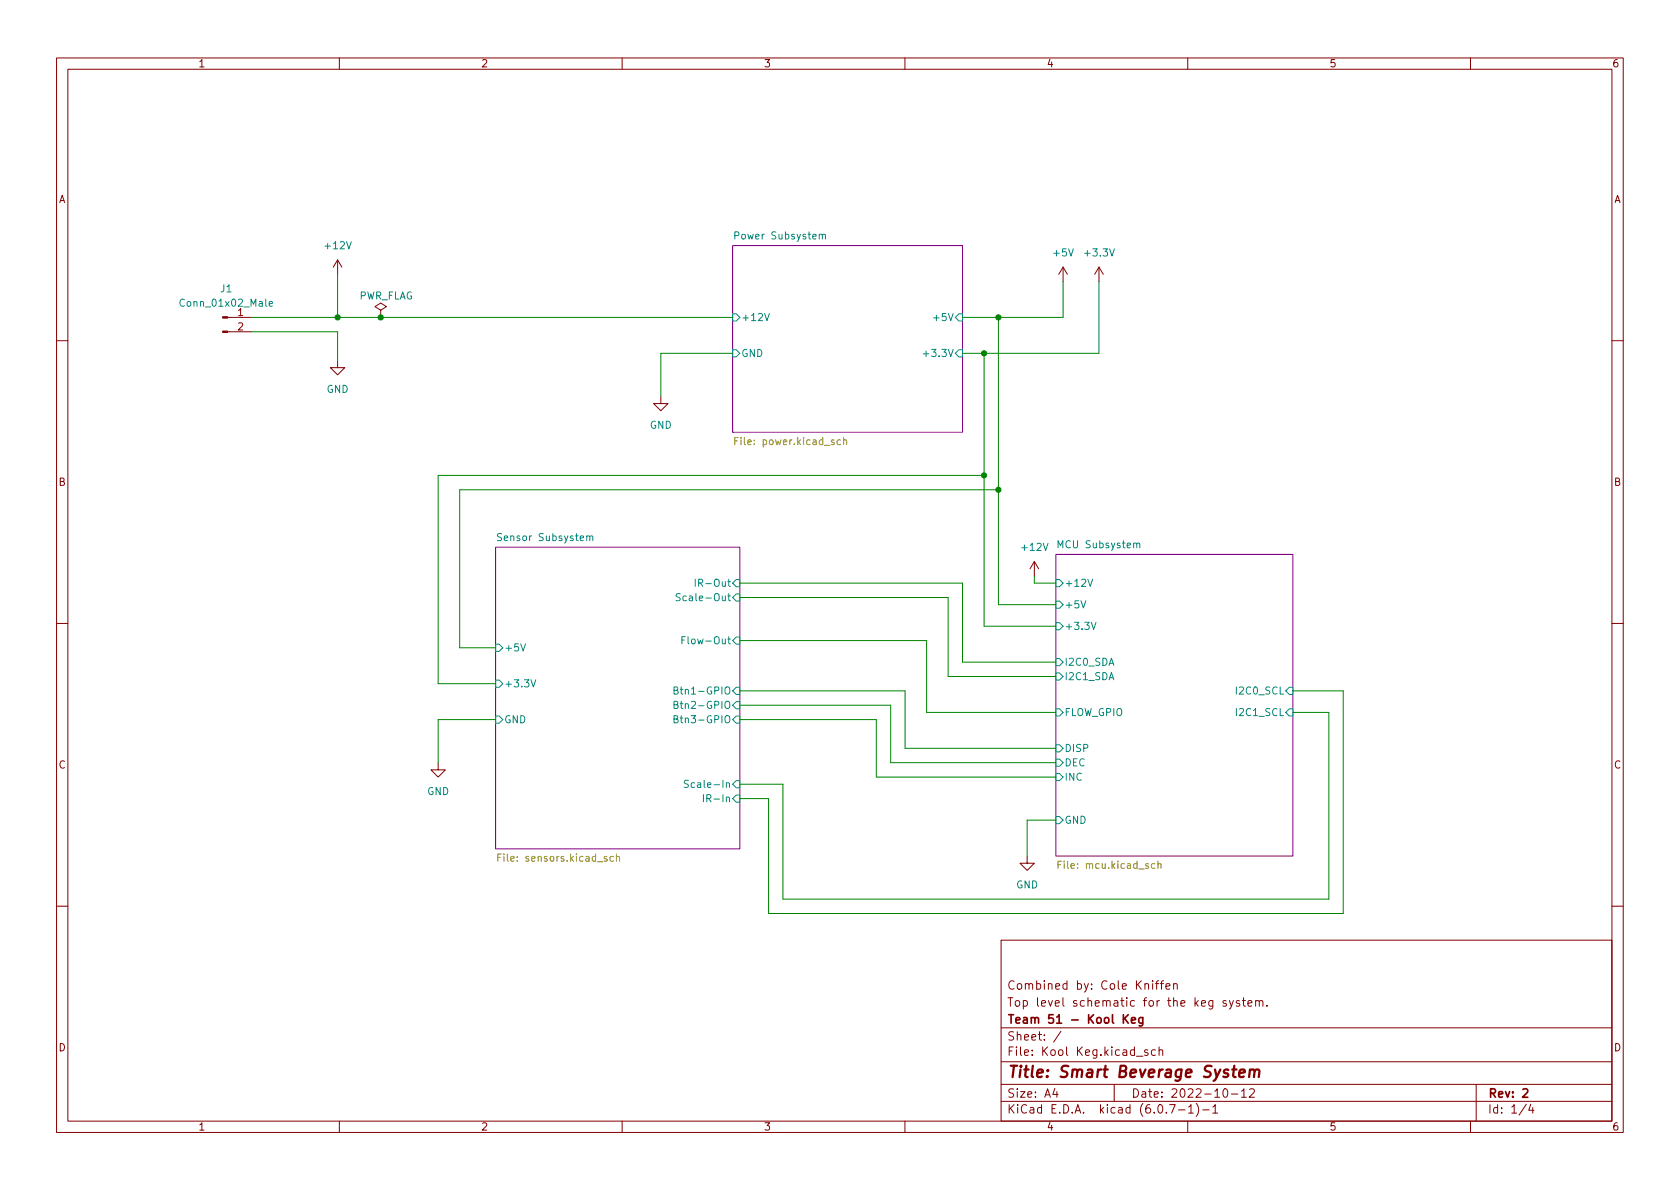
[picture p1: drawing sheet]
<svg xmlns="http://www.w3.org/2000/svg" width="297mm" height="210mm" viewBox="0 0 297 210" stroke-linecap="round" stroke-linejoin="round" font-family="sans-serif">
<g fill="none" stroke="#840000" stroke-width=".18">
<path d="M10 10.2h277v190.1h-277zM12 12.2h273v186.1h-273zM60 10.2v2M110 10.2v2M160 10.2v2M210 10.2v2M260 10.2v2M40.2 58.7h4.2M40.2 56.1h4.2M59.7 46l-.8 1.2M59.7 46v2.5M59.7 46l.8 1.2"/>
<path d="M67.3 54.9l1-.7-1-.6-1 .6 1 .7v1.2M67.3 56.1h.1M188 47.2l-.8 1.3M188 47.2v2.6M188 47.2l.7 1.3M194.3 47.2l-.8 1.3M194.3 47.2v2.6M194.3 47.2l.8 1.3M10 60.2h2M59.7 63.7v1.3h1.3l-1.3 1.3-1.3-1.3h1.3M116.8 70.1v1.3h1.3l-1.3 1.2-1.2-1.2h1.2M285 60.2h2"/>
<path d="M182.9 99.3l-.8 1.3M182.9 99.3v2.5M182.9 99.3l.7 1.3M10 110.2h2M285 110.2h2M77.5 134.9v1.2h1.2l-1.2 1.3-1.3-1.3h1.3M181.6 151.4v1.2h1.3l-1.3 1.3-1.3-1.3h1.3M10 160.2h2M177 166.3h108v32h-108zM203.8 173.4v.2M203.8 173.9v1M204.3 173.9h.6"/>
<path d="M204.9 173.4l-.4 .2v1.3M205.1 173.9h.6M205.7 173.4l-.3 .2v1.3M206.1 174.4l.8-.1-.1-.3-.4-.1-.3 .2 .1 .8h.6M207.5 174.1l.2-.2 .4 .1v.9M207.5 173.9v1M216.8 177l-.4-.1-.2 .2 .1 .3 .5 .1v.4h-.6M217.4 176.9l.3 1M218.1 176.9l-.5 1.4-.2 .1M219.1 177l-.3-.1-.2 .2v.3l.5 .1v.4h-.5M219.6 176.9h.6M219.9 176.4v1.3l.3 .2"/>
<path d="M220.6 177.4l.8-.1-.1-.3-.4-.1-.3 .2 .1 .8h.6M222 177.1l.2-.2 .4 .1v.9M222 176.9v1M222.6 177.1l.3-.2 .3 .1 .1 .9M224 177.8v.1M285 160.2h2M60 198.3v2M110 198.3v2M160 198.3v2M177 194.8h108M177 191.8h108M177 187.8h108"/>
<path d="M177 181.8h108M186.5 192.5l-.4 1h1M186.9 193v1M187.6 182.4l-1.3 1.9M197 191.8v3M200.9 186.8h1.2M202.9 185.7l-.3-.1-.2 .2v.3l.5 .1v.4h-.5M204.3 185.7l-.4-.1-.3 .3v.4l.1 .3h.6M204.9 185.8l.2-.2 .4 .1 .1 .9M204.9 185.1v1.5M206.8 195.3h1l-.7 1.5M208.4 196.3h1.1"/>
<path d="M210 198.3v2M210.1 195.8l.5-.5v1.5M210.1 196.8h.9M211.5 195.1a1.72 1.72 0 0 1 0 2.3M212.6 196.3h1.2M214.4 195.8l.5-.5v1.5M214.4 196.8h.9M216.4 192.6l.2-.1a.81 .81 0 0 1 .6 .7 .81 .81 0 0 1-.3 .8h-.2a.81 .81 0 0 1-.6-.6 .81 .81 0 0 1 .3-.8zM217.7 193.5h1.2M219.5 193l.4-.5v1.5M219.5 194h.9M220.9 192.7l.6-.2 .2 .2 .1 .3-.9 1h.9"/>
<path d="M260 198.3v2M261 191.8v6.5M269.9 195.3l-1.3 1.9M270.6 195.3l-.3 1h.9M271 195.8v1"/>
</g>
<path d="M198.6 179.4v1.5M199.5 179.4l-.9 .9M202.1 179.9v1.2l-.3 .3h-.4M198.8 180.1l.7 .8M200.1 180.4l.7-.1-.1-.3-.4-.1-.2 .2v.8h.6M202.1 180l-.5-.1-.3 .3v.4l.2 .3h.6M269.3 192.7l.5-.2 .3 .2v.3l-.9 1h.9" fill="none" stroke="#840000" stroke-width=".3"/>
<path d="M217.9 189.1h.7M218.2 188.5l-.2 1.7 .1 .2 .4 .1M219.1 189.8l1-.2-.1-.4-.1-.1-.6 .1-.2 1 .2 .3 .6-.1M221 189.3a.49 .49 0 0 1 .8 .1l-.1 1.1M221 189.1l-.2 1.4M221.8 189.4a.5 .5 0 0 1 .8-.2v1.3" fill="none" stroke="#840000" stroke-width=".4"/>
<g fill="#fff" stroke="#fff" stroke-width=".18">
<path d="M87.6 96.8h43.2v53.3h-43.2z"/>
<path d="M129.5 43.4h40.7v33h-40.7z"/>
<path d="M186.7 98h41.9v53.4h-41.9z"/>
</g>
<path d="M129.5 43.4h40.7v33h-40.7zM87.6 96.8h43.2v53.3h-43.2zM186.7 98h41.9v53.4h-41.9z" fill="none" stroke="#840084" stroke-width=".18"/>
<g fill="none" stroke="#008484" stroke-width=".18">
<path d="M47.6 53.7l.6-.1-.1-.2-.3-.1-.2 .2 .1 .6h.4M129.5 55.5h.7l.6 .6-.6 .7h-.7zM135.2 55.4l.4 1.3 .4-1.3M144.9 41.5l.1-.1 .3 .1 .1 .8M145.4 41.6l.2-.2 .3 .1v.8M169.5 55.5h.7v1.3h-.7l-.6-.7zM129.5 61.8h.7l.6 .7-.6 .6h-.7zM163.3 62.6h.9M169.5 61.8h.7v1.3h-.7l-.6-.6zM103.7 94.9l.2-.1h.3l.1 .8M104.3 94.9l.2-.1h.3v.8M201 96.2l.2-.2 .3 .1v.8"/>
<path d="M87.6 113.9h.7l.6 .6-.6 .7h-.7zM92.1 113.9l.4 1.2 .4-1.2M120.3 105h-.5l-.2 .1v.3l.5 .3 .2 .3-.3 .2h-.5M120.6 113.2h.4M121.2 112.6h-.6v1.3M122.9 102.4v1.3M130.2 102.5h.6v1.3h-.6l-.7-.7zM130.2 112.6h.6v1.3h-.6l-.7-.6zM130.2 105h.6v1.3h-.6l-.7-.6zM186.7 110.1h.6l.7 .6-.7 .7h-.6zM186.7 102.5h.6l.7 .6-.7 .7h-.6zM186.7 106.3h.6l.7 .6-.7 .7h-.6z"/>
<path d="M186.7 119h.6l.7 .6-.7 .7h-.6zM186.7 116.5h.6l.7 .6-.7 .6h-.6zM191.1 106.2l.5 1.3 .4-1.3M192.3 102.4l.5 1.3 .4-1.3M192.9 110l.5 1.3 .4-1.3M87.6 120.3h.7l.6 .6-.6 .6h-.7zM87.6 126.6h.7l.6 .6-.6 .7h-.7zM93.9 120.2l.4 1.3 .4-1.3M119.2 122.1l.5-.1 .1-.2v-.2l-.6-.1v1.2h.5l.1-.1 .1-.3-.3-.2M119.2 124.6h.5l.1-.2v-.3l-.6-.1v1.3h.5l.1-.1 .1-.3-.3-.3M119.2 127.2l.5-.1 .1-.2v-.2l-.6-.1v1.2h.5l.1-.1 .1-.3-.3-.2M121.7 138h-.5l-.2 .1v.4l.6 .2 .1 .3-.2 .3-.5-.1"/>
<path d="M130.2 121.5h.6v1.3h-.6l-.7-.6zM130.2 124.1h.6v1.2h-.6l-.7-.6zM130.2 126.6h.6v1.3h-.6l-.7-.7zM130.2 138h.6v1.3h-.6l-.7-.6zM186.7 125.3h.6l.7 .7-.7 .6h-.6zM186.7 131.7h.6l.7 .6-.7 .7h-.6zM186.7 134.2h.6l.7 .7-.7 .6h-.6zM186.7 136.8h.6l.7 .6-.7 .6h-.6zM228 121.5h.6v1.3h-.6l-.7-.6zM228 125.3h.6v1.3h-.6l-.7-.6zM124.4 140.5v1.3M130.2 140.6h.6v1.3h-.6l-.7-.7z"/>
<path d="M186.7 144.4h.6l.7 .6-.7 .7h-.6z"/>
</g>
<g fill="none" stroke="#848400" stroke-width=".18">
<path d="M129.9 78h.4M130.5 77.4h-.6v1.2M148.6 77.8h-.4l-.2 .2 .1 .6h.5M149.2 77.9l.1-.1h.3l.1 .8M149.2 77.4v1.2M88 151.6h.4M88.6 151h-.6v1.3M108.5 151.5l-.4-.1-.3 .3 .2 .5h.5M109 151.6l.2-.2 .3 .1v.8M109 151v1.3M187.1 152.9h.4M187.7 152.3h-.6v1.3"/>
<path d="M204.2 152.8l-.4-.1-.2 .3 .1 .5h.5M204.7 152.8l.2-.1 .3 .1 .1 .8M204.7 152.3v1.3"/>
</g>
<g fill="#840000" stroke="#840000" stroke-width=".18">
<path d="M39.4 58.5h.8v.3h-.8z"/>
<path d="M39.4 56h.8v.3h-.8z"/>
</g>
<g fill="none" stroke="#008400" stroke-width=".18">
<path d="M44.4 56.1h85.1M44.4 58.7h15.3v5M59.7 48.5v7.6M176.5 56.1v50.8h10.2M188 49.8v6.3h-17.8M194.3 49.8v12.7h-24.1M129.5 62.5h-12.7v7.6M174 62.5v48.2h12.7M174 84.1h-96.5v36.8h10.1M176.5 86.6h-95.2v27.9h6.3M130.8 105.7h36.8v13.9h19.1M130.8 103.1h39.4v14h16.5"/>
<path d="M130.8 113.3h33v12.7h22.9M182.9 101.8v1.3h3.8M87.6 127.2h-10.1v7.7M130.8 122.2h29.2v10.1h26.7M130.8 127.2h24.1v10.2h31.8M130.8 124.7h26.7v10.2h29.2M228.6 122.2h8.9v39.3h-101.6v-20.3h-5.1M228.6 126h6.3v33h-96.5v-20.3h-7.6M186.7 145h-5.1v6.4"/>
</g>
<g fill="#008400" stroke="#008400" stroke-width=".18">
<circle cx="174" cy="62.5" r=".46"/>
<circle cx="176.5" cy="56.1" r=".46"/>
<circle cx="174" cy="84.1" r=".46"/>
<circle cx="176.5" cy="86.6" r=".46"/>
<circle cx="67.3" cy="56.1" r=".46"/>
<circle cx="59.7" cy="56.1" r=".46"/>
</g>
<text font-size="2.8" fill="#840000" x="178" y="190.6">Title: Smart Beverage System</text>
<g font-size="2.1" fill="#840000">
<text x="178" y="178">Top level schematic for the keg system.</text>
<text x="178" y="175">Combined by: Cole Kniffen</text>
<text x="178" y="184">Sheet: /</text>
<text x="178" y="181">Team 51 - Kool Keg</text>
<text x="178" y="186.7">File: Kool Keg.kicad_sch</text>
<text x="178" y="196.9">KiCad E.D.A. kicad (6.0.7-1)-1</text>
<text x="178" y="194.1">Size: A4</text>
<text x="200" y="194.1">Date: 2022-10-12</text>
<text x="263" y="194.1">Rev: 2</text>
<text x="263" y="196.9">Id: 1/4</text>
</g>
<g font-size="1.8" fill="#840000">
<text x="35" y="11.9">1</text>
<text x="85" y="11.9">2</text>
<text x="135" y="11.9">3</text>
<text x="185" y="11.9">4</text>
<text x="235" y="11.9">5</text>
<text x="285" y="11.9">6</text>
<text x="10.3" y="35.9">A</text>
<text x="285.3" y="35.9">A</text>
<text x="42.1" y="55.9">1</text>
<text x="42.1" y="58.4">2</text>
<text x="10.3" y="85.9">B</text>
<text x="285.3" y="85.9">B</text>
<text x="10.3" y="135.9">C</text>
<text x="285.3" y="135.9">C</text>
<text x="10.3" y="185.9">D</text>
<text x="285.3" y="185.9">D</text>
<text x="35" y="199.9">1</text>
<text x="85" y="199.9">2</text>
<text x="135" y="199.9">3</text>
<text x="185" y="199.9">4</text>
<text x="235" y="199.9">5</text>
<text x="285" y="199.9">6</text>
</g>
<g font-size="1.8" fill="#008484">
<text x="57.6" y="44.1">+12V</text>
<text x="130.3" y="42.3">Power Subsystem</text>
<text x="186.4" y="45.3">+5V</text>
<text x="192" y="45.3">+3.3V</text>
<text x="39" y="51.7">J1</text>
<text x="63.3" y="53">PWR_FLAG</text>
<text x="32.3" y="54.2">Conn_01x02_Male</text>
<text x="131" y="56.8">+12V</text>
<text x="165.5" y="56.8">+5V</text>
<text x="131" y="63.1">GND</text>
<text x="164" y="63.1">+3.3V</text>
<text x="57.7" y="69.5">GND</text>
<text x="114.9" y="75.8">GND</text>
<text x="88.5" y="95.7">Sensor Subsystem</text>
<text x="180.8" y="97.4">+12V</text>
<text x="187.3" y="96.9">MCU Subsystem</text>
<text x="121.1" y="106.3">Scale-Out</text>
<text x="123.9" y="103.8">IR-Out</text>
<text x="188.2" y="103.8">+12V</text>
<text x="188.2" y="107.6">+5V</text>
<text x="121.7" y="113.9">Flow-Out</text>
<text x="188.2" y="111.4">+3.3V</text>
<text x="89.1" y="115.2">+5V</text>
<text x="188.2" y="117.7">I2C0_SDA</text>
<text x="89.1" y="121.5">+3.3V</text>
<text x="120.4" y="122.8">Btn1-GPIO</text>
<text x="120.4" y="125.3">Btn2-GPIO</text>
<text x="188.2" y="120.3">I2C1_SDA</text>
<text x="218.9" y="122.8">I2C0_SCL</text>
<text x="89.1" y="127.9">GND</text>
<text x="120.4" y="127.9">Btn3-GPIO</text>
<text x="188.2" y="126.6">FLOW_GPIO</text>
<text x="218.9" y="126.6">I2C1_SCL</text>
<text x="188.2" y="133">DISP</text>
<text x="188.2" y="135.5">DEC</text>
<text x="75.5" y="140.6">GND</text>
<text x="122.6" y="139.3">Scale-In</text>
<text x="125.4" y="141.9">IR-In</text>
<text x="188.2" y="138">INC</text>
<text x="188.2" y="145.7">GND</text>
<text x="179.6" y="157.1">GND</text>
</g>
<g font-size="1.8" fill="#848400">
<text x="130.6" y="78.7">File: power.kicad_sch</text>
<text x="88.8" y="152.4">File: sensors.kicad_sch</text>
<text x="187.8" y="153.6">File: mcu.kicad_sch</text>
</g>
</svg>
